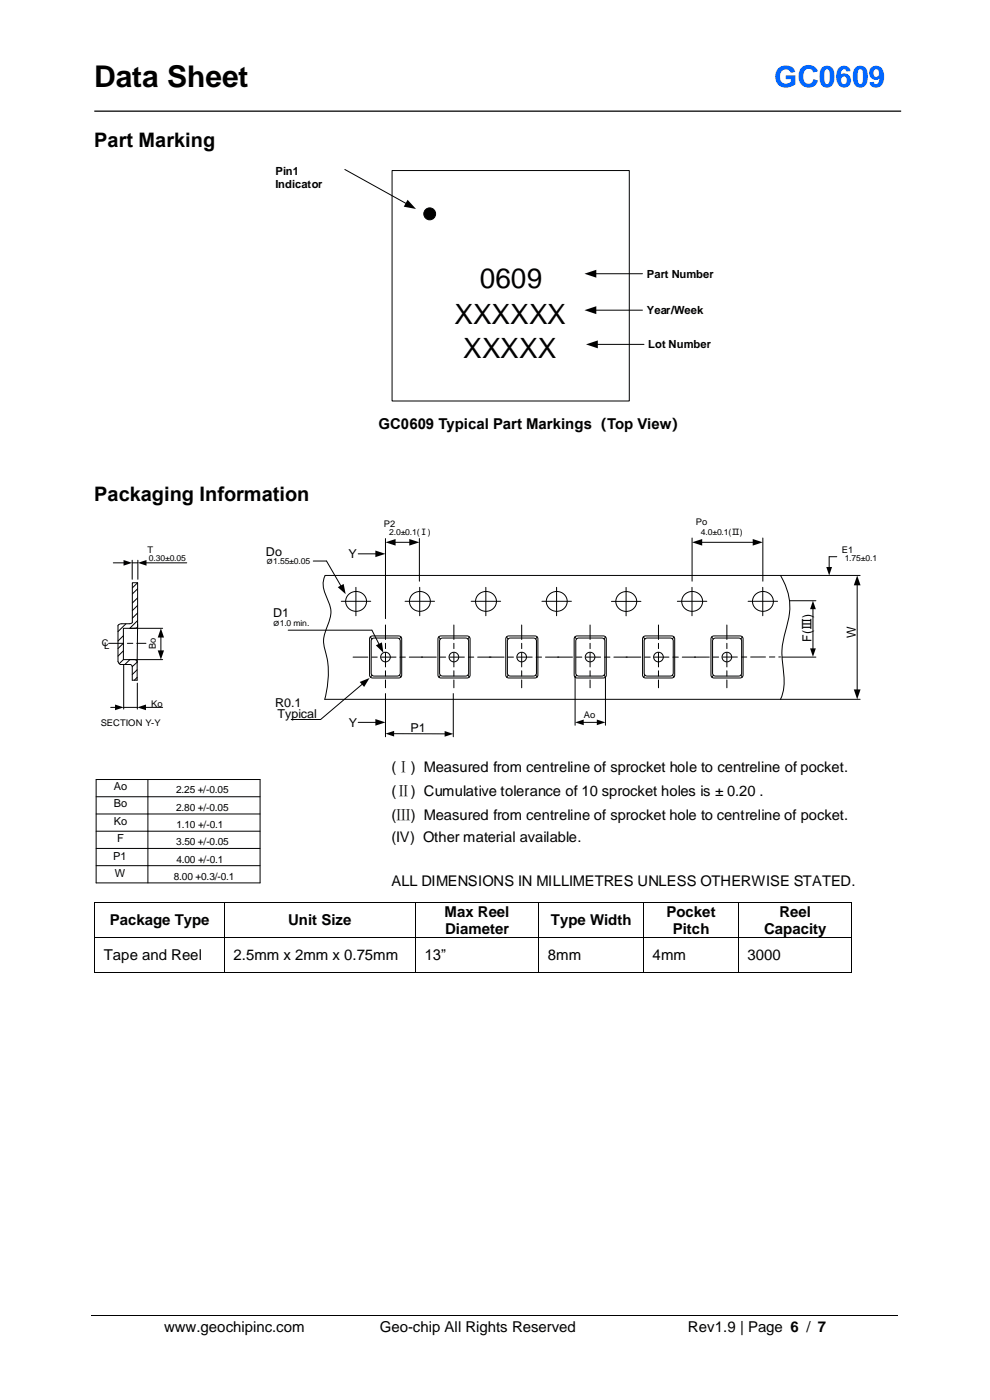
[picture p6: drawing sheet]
<svg xmlns="http://www.w3.org/2000/svg" width="210mm" height="297mm" viewBox="0 0 210 297" stroke-linecap="round" stroke-linejoin="round" font-family="sans-serif">
<path d="M19.5 279.1h171" fill="none" stroke="#000" stroke-width=".21"/>
<path d="M20 23.6h171.2" fill="none" stroke="#000" stroke-width=".26"/>
<path d="M83.2 36.2h50.3v48.9h-50.3z" fill-rule="evenodd" fill="#fff"/>
<g fill="none" stroke="#000" stroke-width=".21">
<path d="M73.2 36l13 7.2M83.2 36.2h50.3v48.9h-50.3zM126.3 58.1h10M126.3 65.8h10M126.6 73.1h10M24 119.4h2.4M28 118.9v4M28 119.4h1.2M29.2 118.9v4M30.9 119.4h8.7M66.5 119h2.8l3.1 5.4M76 117.5h3.8"/>
<path d="M81.8 114.3v16.9M83.7 115.1h3.3M89 114.2v9.1M146.8 114.1v9.2M148.8 115.1h11.1M161.8 114.1v9.2M177.5 118.1h-1.6v2.3M26.2 139.9h8.3M26.2 134.9l-1.2 1.1M26.2 136.5l-1.2 1.1M26.2 138.1l-1.2 1.1M26.2 139.9l-.9 .9"/>
<path d="M26.7 132.3l-1.7 1.7M27.6 139.9l-1.1 1.1M28.4 139.9l.6 .2 .1 .2v4h-1v-2.9M28.5 133.3h.3l.4-.3v-9.4h-1.1v8.4l-.4 .3h-1.9a.71 .71 0 0 0-.8 .5v7.5a.71 .71 0 0 0 .7 .7M29.2 131.7l-1.6 1.6M29.2 123.6l-1.1 1.1M29.2 124.9l-1.1 1.1M29.2 126.8l-1.1 1.1M29.2 128.4l-1.1 1.1M29.2 130.1l-1.1 1M29.2 132.4l-.1 8.1-1 .9M34.1 135.1v3"/>
<path d="M34.5 133.3h-8.3v6.6M61.1 133.7h17.8l1.6 3.1M72.4 127.6h6.2M74 126.1a2.19 2.19 0 0 1 3.1-.1 2.19 2.19 0 0 1 0 3.2 2.19 2.19 0 0 1-3.1-.1 2.03 2.03 0 0 1 0-3zM75.5 124.6v6M78.5 135.1l.4 .5M78.6 135.1l.4-.2h5.6a.62 .62 0 0 1 .6 .6v7.7a.62 .62 0 0 1-.6 .6h-5.6a.62 .62 0 0 1-.6-.6v-7.7zM78.9 135.5l.5-.1h4.9a.62 .62 0 0 1 .6 .6v6.8a.62 .62 0 0 1-.6 .6h-4.9a.62 .62 0 0 1-.7-.6v-6.8zM85.1 135.1l-.4 .5M85.9 127.6h6.3M89 124.6v6M93.1 135.1l.3 .5"/>
<path d="M93.1 135.1l.4-.2h5.6a.62 .62 0 0 1 .6 .6v7.7a.62 .62 0 0 1-.6 .6h-5.6a.62 .62 0 0 1-.6-.6v-7.7zM93.4 135.5l.5-.1h4.9a.62 .62 0 0 1 .6 .6v6.8a.62 .62 0 0 1-.6 .6h-4.9a.62 .62 0 0 1-.6-.6v-6.8zM99.6 135.1l-.4 .5M100 127.6h6.2M101.5 126.1a2.19 2.19 0 0 1 3.2-.1 2.19 2.19 0 0 1 0 3.2 2.19 2.19 0 0 1-3.2-.1 2.03 2.03 0 0 1 0-3zM103.1 124.6v6M107.4 135.1l.4 .5M107.5 135.1l.4-.2h5.6a.62 .62 0 0 1 .6 .6v7.7a.62 .62 0 0 1-.6 .6h-5.6a.62 .62 0 0 1-.6-.6v-7.7zM107.8 135.5l.5-.1h4.9a.62 .62 0 0 1 .6 .6v6.8a.62 .62 0 0 1-.6 .6h-4.9a.62 .62 0 0 1-.7-.6v-6.8zM114 135.1l-.4 .5M115 127.6h6.2M116.5 126.1a2.19 2.19 0 0 1 3.2-.1 2.19 2.19 0 0 1 0 3.2 2.19 2.19 0 0 1-3.2-.1 2.03 2.03 0 0 1 0-3z"/>
<path d="M118.1 124.6v6M122 135.1l.3 .5M122 135.1l.4-.2h5.6a.62 .62 0 0 1 .6 .6v7.7a.62 .62 0 0 1-.6 .6h-5.6a.62 .62 0 0 1-.6-.6v-7.7zM122.3 135.5l.5-.1h4.9a.62 .62 0 0 1 .6 .6v6.8a.62 .62 0 0 1-.6 .6h-4.9a.62 .62 0 0 1-.7-.6v-6.8zM128.5 135.1l-.4 .5M129.7 127.6h6.3M131.3 126.1a2.19 2.19 0 0 1 3.1-.1 2.19 2.19 0 0 1 0 3.2 2.19 2.19 0 0 1-3.1-.1 2.03 2.03 0 0 1 0-3zM132.8 124.6v6.1M136.5 135.1l.3 .5M136.5 135.1l.4-.2h5.6a.62 .62 0 0 1 .6 .6v7.7a.62 .62 0 0 1-.6 .6h-5.6a.62 .62 0 0 1-.6-.6v-7.7zM136.8 135.5l.5-.1h4.9a.62 .62 0 0 1 .6 .6v6.8a.62 .62 0 0 1-.6 .6h-4.9a.62 .62 0 0 1-.6-.6v-6.8zM143 135.1l-.3 .5"/>
<path d="M143.7 127.6h6.2M146.8 124.6v6M151 135.1l.3 .5M151 135.1l.4-.2h5.6a.62 .62 0 0 1 .6 .6v7.7a.62 .62 0 0 1-.6 .6h-5.6a.62 .62 0 0 1-.6-.6v-7.7zM151.3 135.5l.5-.1h4.9a.62 .62 0 0 1 .6 .6v6.8a.62 .62 0 0 1-.6 .6h-4.9a.62 .62 0 0 1-.6-.6v-6.8zM157.5 135.1l-.3 .5M158.7 127.6h6.3M160.3 126.1a2.19 2.19 0 0 1 3.1-.1 2.19 2.19 0 0 1 0 3.2 2.19 2.19 0 0 1-3.1-.1 2.03 2.03 0 0 1 0-3zM161.8 124.6v6M165.6 122.1a12.9 12.9 0 0 1 1.1 11.4 16.8 16.8 0 0 0-.5 8.6l.1 1a10.2 10.2 0 0 1-.7 5.3M165.9 139.4h7.2M167.5 127.4h5.6"/>
<path d="M172.5 129.1v8.6M181.8 124v22.4M182.5 122.1h-113.5a5.2 5.2 0 0 0 .3 4.7 5.9 5.9 0 0 1 .2 5.9 7.4 7.4 0 0 0-.2 6.4 19.9 19.9 0 0 1-.4 9.3h113.6M23.5 150.1h1.1M25.6 141h2h.2l.3 .4M26.2 141v9.4M26.2 150.1h2.9M29.1 142.1l-1 1M29.1 143.7l-.6 .6M29.1 144.9v5.5M30.8 150.1h3.7M76 153.3h3.8"/>
<path d="M76.9 145.1l-8.9 7.5h-6.2M78.9 143.2l-.3 .5M81.8 147.1v9.2M83.5 155.7h11M84.8 143.2l.2 .5M93.4 143.2l-.3 .5M96.2 147.1v9.2M99.3 143.2l.2 .5M107.8 143.2l-.3 .5M113.7 143.2l.2 .5M122.3 143.2l-.3 .5v10.2M123.7 153.3h3.1"/>
<path d="M128.2 143.2l.2 .5v10.2M136.8 143.2l-.3 .5M142.7 143.2l.2 .5M151.3 143.2l-.3 .5M157.2 143.2l.3 .5M20.4 165.4h34.8v21.9h-34.8zM20.4 169h34.8M20.4 172.7h34.8M20.4 176.3h34.8M20.4 180h34.8M31.4 165.4v21.9M20.1 191.5v7.3"/>
<path d="M20.1 199v7.1M20.2 191.4h27.3M20.2 198.9h27.3M20.4 183.7h34.8M47.6 191.5v7.3M47.6 199v7.1M47.7 191.4h40.3M47.7 198.9h40.3M88.1 191.5v7.3M88.1 199v7.1M88.2 191.4h26M88.2 198.9h26"/>
<path d="M114.3 191.5v7.3M114.3 199v7.1M114.4 191.4h22M114.4 198.9h22M136.5 191.5v7.3M136.5 199v7.1M136.6 191.4h19.9M136.6 198.9h19.9M156.6 191.5v7.3M156.6 199v7.1M156.7 191.4h23.9M156.7 198.9h23.9"/>
<path d="M180.7 191.5v7.3M180.7 199v7.1M20.2 206.2h27.3M47.7 206.2h40.3M88.2 206.2h26M114.4 206.2h22M136.6 206.2h19.9M156.7 206.2h23.9"/>
<circle cx="91.1" cy="45.4" r="1.26"/>
<circle cx="81.8" cy="139.4" r="1.02"/>
<circle cx="89.1" cy="127.6" r="2.16"/>
<circle cx="96.3" cy="139.4" r="1.02"/>
<circle cx="110.7" cy="139.4" r="1.02"/>
<circle cx="125.2" cy="139.4" r="1.02"/>
<circle cx="139.7" cy="139.4" r="1.02"/>
<circle cx="146.9" cy="127.6" r="2.16"/>
<circle cx="154.2" cy="139.4" r="1.02"/>
</g>
<g fill="#000">
<path d="M86.5 42.4l1.8 1.9-2.6-.5zM124 58.1l2.5-.9v1.7zM124 65.8l2.5-.8v1.6zM124.3 73.1l2.5-.9v1.7zM26.2 118.8l1.8 .6-1.8 .6zM79.6 116.8l2.2 .7-2.2 .7zM81.8 115.1l2.1-.7v1.4zM86.8 114.4l2.2 .7-2.2 .7zM146.8 115.1l2.2-.7v1.4zM159.7 114.4l2.1 .7-2.1 .7zM29.2 119.4l1.9-.6v1.2zM34.1 133.3l.7 2h-1.3z"/>
<path d="M33.5 138h1.3l-.7 1.9zM71.7 124.6l1.2-.7 .4 2.2zM79.7 136.9l1.3-.6 .3 2.2zM172.5 127.4l.6 1.8h-1.3zM171.8 137.6h1.3l-.6 1.7zM175.3 120.3h1.2l-.6 1.8zM181.8 122.1l.8 2.1h-1.5zM24.4 149.5l1.8 .6-1.8 .6zM29.1 150.1l1.9-.6v1.2zM76.3 144.7l2.1-.9-1.2 1.9zM79.6 152.6l2.2 .7-2.2 .7zM81.8 155.6l1.8-.5v1.2z"/>
<path d="M94.3 155.1l1.9 .6-1.9 .6zM122 153.3l1.8-.6v1.1zM126.6 152.7l1.8 .6-1.8 .5zM181.1 146.3h1.5l-.8 2.1z"/>
<path d="M20 191.3h.2v.2h-.2z" fill-rule="evenodd"/>
<path d="M20 191.3h.2v.2h-.2z" fill-rule="evenodd"/>
<path d="M20 198.8h.2v.2h-.2z" fill-rule="evenodd"/>
<path d="M47.5 191.3h.2v.2h-.2z" fill-rule="evenodd"/>
<path d="M47.5 198.8h.2v.2h-.2z" fill-rule="evenodd"/>
<path d="M88 191.3h.2v.2h-.2z" fill-rule="evenodd"/>
<path d="M88 198.8h.2v.2h-.2z" fill-rule="evenodd"/>
<path d="M114.2 191.3h.2v.2h-.2z" fill-rule="evenodd"/>
<path d="M114.2 198.8h.2v.2h-.2z" fill-rule="evenodd"/>
<path d="M136.4 191.3h.2v.2h-.2z" fill-rule="evenodd"/>
<path d="M136.4 198.8h.2v.2h-.2z" fill-rule="evenodd"/>
<path d="M156.5 191.3h.2v.2h-.2z" fill-rule="evenodd"/>
<path d="M156.5 198.8h.2v.2h-.2z" fill-rule="evenodd"/>
<path d="M180.6 191.3h.2v.2h-.2z" fill-rule="evenodd"/>
<path d="M180.6 191.3h.2v.2h-.2z" fill-rule="evenodd"/>
<path d="M180.6 198.8h.2v.2h-.2z" fill-rule="evenodd"/>
<path d="M20 206.1h.2v.2h-.2z" fill-rule="evenodd"/>
<path d="M20 206.1h.2v.2h-.2z" fill-rule="evenodd"/>
<path d="M47.5 206.1h.2v.2h-.2z" fill-rule="evenodd"/>
<path d="M88 206.1h.2v.2h-.2z" fill-rule="evenodd"/>
<path d="M114.2 206.1h.2v.2h-.2z" fill-rule="evenodd"/>
<path d="M136.4 206.1h.2v.2h-.2z" fill-rule="evenodd"/>
<path d="M156.5 206.1h.2v.2h-.2z" fill-rule="evenodd"/>
<path d="M180.6 206.1h.2v.2h-.2z" fill-rule="evenodd"/>
<path d="M180.6 206.1h.2v.2h-.2z" fill-rule="evenodd"/>
<circle cx="91.1" cy="45.4" r="1.26"/>
</g>
<g fill="none" stroke="#000" stroke-width=".21" stroke-dasharray="3.1 .8 1.1 .8">
<path d="M23 136.5h8M74.9 139.4h14.8M81.8 132.6v13.3M89.4 139.4h14.8M96.3 132.6v13.3M103.8 139.4h14.7M110.7 132.6v13.3M118.3 139.4h14.8M125.2 132.6v13.3M132.8 139.4h14.8M139.7 132.6v13.3M147.3 139.4h18.3"/>
<path d="M154.2 132.6v13.3"/>
</g>
<text font-size="6.3" x="20" y="18.4">Data Sheet</text>
<text font-size="6.3" fill="#06f" x="164.2" y="18.4">GC0609</text>
<g font-size="5.9">
<text x="101.8" y="61.1">0609</text>
<text x="96.4" y="68.8">XXXXXX</text>
<text x="98.3" y="76">XXXXX</text>
</g>
<g font-size="4.2">
<text x="20" y="31.1">Part Marking</text>
<text x="20" y="106.2">Packaging Information</text>
</g>
<g font-size="3.2">
<text x="80.3" y="91">GC0609 Typical Part Markings（Top View）</text>
<text x="23.3" y="196.3">Package Type</text>
<text x="61.1" y="196.3">Unit Size</text>
<text x="94.3" y="194.5">Max Reel</text>
<text x="116.9" y="196.3">Type Width</text>
<text x="141.4" y="194.5">Pocket</text>
<text x="165.3" y="194.5">Reel</text>
<text x="22" y="203.7">Tape and Reel</text>
<text x="49.5" y="203.7">2.5mm x 2mm x 0.75mm</text>
<text x="90" y="203.7">13”</text>
<text x="94.4" y="198.1">Diameter</text>
<text x="116.2" y="203.7">8mm</text>
<text x="138.5" y="203.7">4mm</text>
<text x="142.7" y="198.1">Pitch</text>
<text x="158.6" y="203.7">3000</text>
<text x="162.1" y="198.1">Capacity</text>
<text x="34.8" y="282.5">www.geochipinc.com</text>
<text x="80.6" y="282.5">Geo-chip All Rights Reserved</text>
<text x="145.9" y="282.5">Rev1.9 | Page 6 / 7</text>
</g>
<g font-size="3.1">
<text x="83" y="163.8">(Ⅰ) Measured from centreline of sprocket hole to centreline of pocket.</text>
<text x="83" y="168.9">(Ⅱ) Cumulative tolerance of 10 sprocket holes is ±0.20 .</text>
<text x="83" y="173.9">(Ⅲ) Measured from centreline of sprocket hole to centreline of pocket.</text>
<text x="83" y="178.7">(IV) Other material available.</text>
<text x="83" y="188">ALL DIMENSIONS IN MILLIMETRES UNLESS OTHERWISE STATED.</text>
</g>
<text font-size="2.7" x="181.5" y="135.3" transform="rotate(-90 181.5 135.3)">W</text>
<g font-size="2.6">
<text x="56.4" y="118">Do</text>
<text x="74" y="118.3">Y</text>
<text x="57.9" y="131">D1</text>
<text x="172.2" y="136.1" transform="rotate(-90 172.2 136.1)">F(Ⅲ)</text>
<text x="58.4" y="149.9">R0.1</text>
<text x="58.9" y="152.3">Typical</text>
<text x="74" y="154.2">Y</text>
<text x="87.1" y="155.4">P1</text>
</g>
<g font-size="2.4">
<text x="58.4" y="37.1">Pin1</text>
<text x="58.4" y="39.9">Indicator</text>
<text x="137.2" y="59.1">Part Number</text>
<text x="137.2" y="66.6">Year/Week</text>
<text x="137.5" y="73.9">Lot Number</text>
</g>
<g font-size="2.3">
<text x="24.2" y="167.7">Ao</text>
<text x="24.2" y="171.3">Bo</text>
<text x="24.2" y="175">Ko</text>
<text x="24.9" y="178.6">F</text>
<text x="24" y="182.4">P1</text>
<text x="24.4" y="186.2">W</text>
</g>
<g font-size="2.1">
<text x="56.6" y="119.7">ø</text>
<text x="58" y="132.9">ø</text>
<text x="37.4" y="168.3">2.25 +/-0.05</text>
<text x="37.4" y="172">2.80 +/-0.05</text>
<text x="37.4" y="179.4">3.50 +/-0.05</text>
<text x="37.4" y="175.7">1.10 +/-0.1</text>
<text x="37.4" y="183">4.00 +/-0.1</text>
<text x="36.9" y="186.8">8.00 +0.3/-0.1</text>
</g>
<g font-size="2">
<text x="33" y="137.6" transform="rotate(-90 33 137.6)">Bo</text>
<text x="123.9" y="152.4">Ao</text>
</g>
<g font-size="1.9">
<text x="81.4" y="111.9">P2</text>
<text x="147.6" y="111.5">Po</text>
<text x="31.3" y="117.3">T</text>
<text x="178.6" y="117.3">E1</text>
<text x="21.6" y="137.1">C</text>
<text x="22.1" y="137.6">L</text>
<text x="32.1" y="149.9">Ko</text>
<text x="21.4" y="154">SECTION Y-Y</text>
</g>
<g font-size="1.8">
<text x="82.5" y="113.6">2.0±0.1(Ⅰ)</text>
<text x="148.7" y="113.6">4.0±0.1(Ⅱ)</text>
<text x="31.6" y="119.1">0.30±0.05</text>
<text x="57.9" y="119.7">1.55±0.05</text>
<text x="179.2" y="119">1.75±0.1</text>
<text x="59.3" y="132.9">1.0 min.</text>
</g>
</svg>
